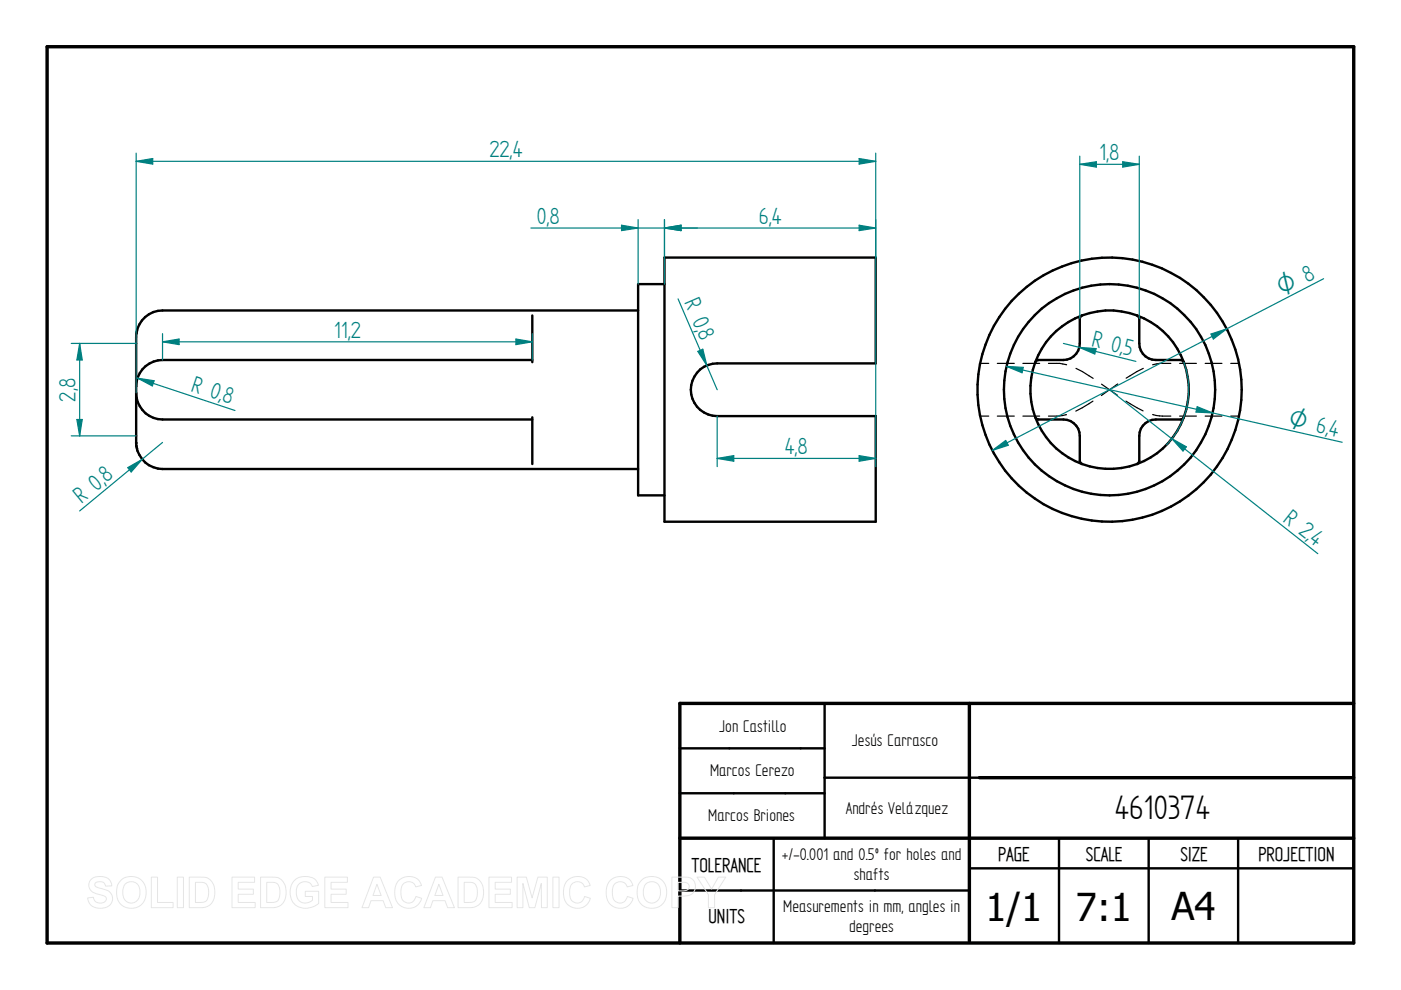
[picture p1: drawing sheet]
<svg xmlns="http://www.w3.org/2000/svg" width="297mm" height="210mm" viewBox="0 0 297 210" stroke-linecap="round" stroke-linejoin="round" font-family="sans-serif">
<path d="M10 9.9h277v190h-277zM205.5 149.1v50.5M287 149.1h-142.9v50.8M144.1 177.7h142.9M207.6 164.9h79.4" fill="none" stroke="#000" stroke-width=".72"/>
<g fill="none" stroke="#000" stroke-width=".51">
<path d="M140.9 54.6h44.8v22.4h-33.6a5.6 5.6 0 0 0-5.6 5.6 5.6 5.6 0 0 0 5.6 5.6h33.6v22.4h-44.8zM28.9 71.5v22.3M29.1 70.1l-.2 1.3M112.9 66.9v9.9M112.9 76.3h-78.4a5.6 5.6 0 0 0-5.6 5.6M135.3 65.8h-100.8a5.6 5.6 0 0 0-5.6 4.9M140.9 60.2h-5.6v44.8h5.6M219.5 76.8a17 17 0 0 0 0 11.7M229.4 66.9l-.3 .2-.2 .4v5.3a3.5 3.5 0 0 1-3.4 3.5h-5.3l-.5 .2-.2 .3M229.4 66.9a16.6 16.6 0 0 0-9.9 9.9M241.1 66.9l.3 .2 .2 .4v5.3a3.5 3.5 0 0 0 3.5 3.5h5.3l.3 .2 .3 .3M241.1 66.9a16.3 16.3 0 0 0-11.7 0"/>
<path d="M241.1 66.9a16.6 16.6 0 0 1 9.9 9.9M251 76.8a16.3 16.3 0 0 1 0 11.7M28.9 93.9v.6M28.9 83.3a5.7 5.7 0 0 0 5.6 5.6h78.4M28.9 94.5l.2 .7M28.9 94.5a5.6 5.6 0 0 0 5.6 4.9h100.8M112.9 88.5v9.9M219.5 88.5l.2 .3 .5 .1h5.3a3.5 3.5 0 0 1 3.4 3.5v5.3l.2 .4 .3 .3M219.5 88.5a16.6 16.6 0 0 0 9.9 9.9M241.1 98.4a17 17 0 0 1-11.7 0M251 88.5l-.3 .3-.3 .1h-5.3a3.5 3.5 0 0 0-3.5 3.5v5.3l-.2 .4-.3 .3M251 88.5a16.6 16.6 0 0 1-9.9 9.9"/>
<path d="M144.1 158.7h30.7M174.8 149.1v28.6M144.1 168.2h30.7M164 177.7v22.2M207.6 164.9h-32.8M224.5 177.7v22.2M243.5 177.7v22.2M262.5 177.7v22.2M144.1 188.8h61.4M205.5 184.1h81.5"/>
<circle cx="235.3" cy="82.6" r="28"/>
<circle cx="235.3" cy="82.6" r="22.4"/>
</g>
<g fill="none" stroke="#000" stroke-width=".25">
<path d="M28.9 71.5h.1M207.8 77h1.8M211.5 77h3.5M216.9 77h3.5M222.3 77a11.7 11.7 0 0 1 3.8 .3M228.1 78.1l3.7 2.1M242.4 78.1l-3.6 2.1M248.2 77a10.9 10.9 0 0 0-3.8 .3M250.1 77h3.6M255.5 77h3.6M260.9 77h1.8M28.9 93.8h.1"/>
<path d="M207.8 88.2h1.8M211.5 88.2h3.5M216.9 88.2h3.5M226.1 87.9h-.1a10.8 10.8 0 0 1-3.7 .3M231.7 85l-3.6 2.2M233.5 81.4l3.4 2.4M237 81.4l-3.5 2.5M238.7 85l3.7 2.1M244.4 87.9h.1a10.8 10.8 0 0 0 3.7 .3M250.1 88.2h3.6M255.5 88.2h3.6M260.9 88.2h1.8"/>
</g>
<g fill="#000">
<circle cx="28.9" cy="71.4" r=".25"/>
<circle cx="28.9" cy="93.8" r=".25"/>
<circle cx="28.9" cy="93.9" r=".25"/>
</g>
<path d="M280.6 59.1l-70.2 36.4M210.4 95.5l2.8-2.1 .6 1z" fill="none" stroke="#008080" stroke-width=".25"/>
<path d="M210.4 95.5l2.8-2.1 .6 1z" fill="#008080"/>
<path d="M256.7 70.8l3.4-1.1-2.8 2.2z" fill="none" stroke="#008080" stroke-width=".25"/>
<path d="M256.7 70.8l3.4-1.1-2.8 2.2z" fill="#008080"/>
<path d="M213.4 77.7l3.6 .2-.3 1.1zM213.4 77.7l71.2 16.1" fill="none" stroke="#008080" stroke-width=".25"/>
<path d="M213.4 77.7l3.6 .2-.3 1.1z" fill="#008080"/>
<path d="M253.8 86.2l3.3 1.3-3.5-.1z" fill="none" stroke="#008080" stroke-width=".25"/>
<path d="M253.8 86.2l3.3 1.3-3.5-.1z" fill="#008080"/>
<path d="M251 76.8a16.9 16.9 0 0 1-2.5 16.2M235.2 82.6l44.2 34.8M248.5 93l-1.2 1.3M248.5 93l3 1.7-.7 .9z" fill="none" stroke="#008080" stroke-width=".25"/>
<path d="M248.5 93l3 1.7-.7 .9z" fill="#008080"/>
<path d="M228.9 33.1v34.4M228.9 34.8l3.5-.5v1.1zM241.6 33.1v34.4" fill="none" stroke="#008080" stroke-width=".25"/>
<path d="M228.9 34.8l3.5-.5v1.1z" fill="#008080"/>
<path d="M238 34.3l3.6 .5-3.6 .6z" fill="none" stroke="#008080" stroke-width=".25"/>
<path d="M238 34.3l3.6 .5-3.6 .6z" fill="#008080"/>
<path d="M228.9 34.8h12.7M152.1 88.2v10.7M182.2 96.6l3.5 .6-3.5 .6zM185.7 88.2v10.7" fill="none" stroke="#008080" stroke-width=".25"/>
<path d="M182.2 96.6l3.5 .6-3.5 .6z" fill="#008080"/>
<path d="M152.1 97.2l3.5-.6v1.2z" fill="none" stroke="#008080" stroke-width=".25"/>
<path d="M152.1 97.2l3.5-.6v1.2z" fill="#008080"/>
<path d="M143.8 63.4l8.3 19.2M148 74.5l1-.5 .9 3.5zM152.1 97.2h33.6" fill="none" stroke="#008080" stroke-width=".25"/>
<path d="M148 74.5l1-.5 .9 3.5z" fill="#008080"/>
<path d="M27.1 99.1l3-1.7-2.3 2.7zM34.5 93.8l-17.6 14.5" fill="none" stroke="#008080" stroke-width=".25"/>
<path d="M27.1 99.1l3-1.7-2.3 2.7z" fill="#008080"/>
<path d="M15.1 72.8h13.8M16.9 72.8l.5 3.5h-1.1zM15.1 92.4h13.8" fill="none" stroke="#008080" stroke-width=".25"/>
<path d="M16.9 72.8l.5 3.5h-1.1z" fill="#008080"/>
<path d="M16.3 88.9h1.1l-.5 3.5z" fill="none" stroke="#008080" stroke-width=".25"/>
<path d="M16.3 88.9h1.1l-.5 3.5z" fill="#008080"/>
<path d="M16.9 72.8v19.6M29.2 80.2l20.6 6.8M29.2 80.2l3.5 .5-.4 1.1z" fill="none" stroke="#008080" stroke-width=".25"/>
<path d="M29.2 80.2l3.5 .5-.4 1.1z" fill="#008080"/>
<path d="M34.5 72.5l3.5-.6v1.2zM34.5 70.7v5.6M112.9 70.7v5.6" fill="none" stroke="#008080" stroke-width=".25"/>
<path d="M34.5 72.5l3.5-.6v1.2z" fill="#008080"/>
<path d="M109.4 71.9l3.5 .6-3.5 .6z" fill="none" stroke="#008080" stroke-width=".25"/>
<path d="M109.4 71.9l3.5 .6-3.5 .6z" fill="#008080"/>
<path d="M135.3 46.6v13.6M140.9 46.6v13.6M140.9 48.3l3.5-.5v1.1zM34.5 72.5h78.4" fill="none" stroke="#008080" stroke-width=".25"/>
<path d="M140.9 48.3l3.5-.5v1.1z" fill="#008080"/>
<path d="M131.8 47.8l3.5 .5-3.5 .6z" fill="none" stroke="#008080" stroke-width=".25"/>
<path d="M131.8 47.8l3.5 .5-3.5 .6z" fill="#008080"/>
<path d="M112.6 48.3h35.3M140.9 46.6v8M182.2 47.8l3.5 .5-3.5 .6zM185.7 46.6v8" fill="none" stroke="#008080" stroke-width=".25"/>
<path d="M182.2 47.8l3.5 .5-3.5 .6z" fill="#008080"/>
<path d="M140.9 48.3l3.5-.5v1.1z" fill="none" stroke="#008080" stroke-width=".25"/>
<path d="M140.9 48.3l3.5-.5v1.1z" fill="#008080"/>
<path d="M140.9 48.3h44.8M225.5 72.8l15.3 3.8M228.9 73.7l3.5 .2-.3 1.2z" fill="none" stroke="#008080" stroke-width=".25"/>
<path d="M228.9 73.7l3.5 .2-.3 1.2z" fill="#008080"/>
<path d="M28.9 34.2l3.5-.6v1.2zM28.9 32.5v50.8M185.7 32.5v55.7" fill="none" stroke="#008080" stroke-width=".25"/>
<path d="M28.9 34.2l3.5-.6v1.2z" fill="#008080"/>
<path d="M182.2 33.6l3.5 .6-3.5 .6z" fill="none" stroke="#008080" stroke-width=".25"/>
<path d="M182.2 33.6l3.5 .6-3.5 .6z" fill="#008080"/>
<path d="M28.9 34.2h156.8" fill="none" stroke="#008080" stroke-width=".25"/>
<g fill="none" stroke="#e6e6e6" stroke-width=".21">
<path d="M19.3 186.5a3.1 3.1 0 0 1 4 .2l.4 1.1-1.3 .1a1.28 1.28 0 0 0-1-1 1.28 1.28 0 0 0-1.3 .5v.4a5.6 5.6 0 0 0 2.5 .9 1.98 1.98 0 0 1 1.2 2.4 1.98 1.98 0 0 1-2.2 1.5 2.48 2.48 0 0 1-3-2.2l1.2-.2a1.44 1.44 0 0 0 1.3 1.3 1.44 1.44 0 0 0 1.5-.9 1.18 1.18 0 0 0-1.4-.9 2.36 2.36 0 0 1-2.4-2l.1-.7zM25.8 186.5a3.3 3.3 0 0 1 3.9-.1 3.3 3.3 0 0 1 1.2 3.8 3.2 3.2 0 0 1-3.8 2.3 3.2 3.2 0 0 1-2.4-3.8 3 3 0 0 1 1.1-2.2zM26.5 187.5a1.87 1.87 0 0 1 2.2-.4 1.87 1.87 0 0 1 1 2.1 1.87 1.87 0 0 1-1.8 2.3 1.87 1.87 0 0 1-1.9-2.3l.1-.8zM32.1 186h1.3v5.3h3.3v1.1h-4.6zM37.6 186h1.3v6.4h-1.3zM40.1 186h2.4a2.79 2.79 0 0 1 3 3.3 2.79 2.79 0 0 1-2.9 3.1h-2.5zM41.4 187.1a2.64 2.64 0 0 1 2.5 .5 3.3 3.3 0 0 1-.3 3.5l-.8 .2h-1.4zM49.2 186h4.8v1.1h-3.5v1.4h3.2v1.1h-3.2v1.7h3.6v1.1h-4.9zM55.2 186h2.4a2.79 2.79 0 0 1 3.1 3.3 2.79 2.79 0 0 1-3 3.1h-2.5zM56.6 187.1a2.64 2.64 0 0 1 2.4 .5 3.3 3.3 0 0 1-.3 3.5l-.8 .2h-1.3zM62.3 186.8a3.6 3.6 0 0 1 4.6-.2l.6 1.1-1.3 .3a1.8 1.8 0 0 0-2.2-1 1.8 1.8 0 0 0-1.2 2.1 2.01 2.01 0 0 0 1.1 2.2 2.01 2.01 0 0 0 2.3-.4v-.8h-1.5v-1.1h2.9v2.6a3.8 3.8 0 0 1-5.5-.3 4 4 0 0 1 .2-4.5zM68.9 186h4.8v1.1h-3.5v1.4h3.2v1.1h-3.2v1.7h3.6v1.1h-4.9z"/>
<path d="M79.2 186h1.4l2.6 6.4h-1.4l-.6-1.4h-2.5l-.6 1.4h-1.4zM79.9 187.5l.9 2.4h-1.7zM84.5 186.7a2.87 2.87 0 0 1 4.9 1l-1.3 .3a1.6 1.6 0 0 0-1.8-1 1.6 1.6 0 0 0-1.3 1.7 2.19 2.19 0 0 0 1.3 2.7 1.55 1.55 0 0 0 1.9-1.3l1.2 .4a2.93 2.93 0 0 1-3.4 2 2.93 2.93 0 0 1-2.3-3.3v-.6a3.2 3.2 0 0 1 .8-1.9zM92.3 186h1.4l2.6 6.4h-1.4l-.5-1.4h-2.6l-.5 1.4h-1.4zM93 187.5l.9 2.4h-1.7zM97.1 186h2.4a2.79 2.79 0 0 1 3 3.3 2.79 2.79 0 0 1-2.9 3.1h-2.5zM98.4 187.1a2.64 2.64 0 0 1 2.4 .5 3.3 3.3 0 0 1-.2 3.5l-.9 .2h-1.3zM103.7 186h4.8v1.1h-3.5v1.4h3.2v1.1h-3.2v1.7h3.6v1.1h-4.9zM109.6 186h2l1.2 4.4 1.2-4.4h2v6.4h-1.2v-5.1l-1.4 5.1h-1.2l-1.3-5.1v5.1h-1.3zM117.2 186h1.3v6.4h-1.3zM120.3 186.7a2.87 2.87 0 0 1 4.8 1l-1.2 .3a1.6 1.6 0 0 0-1.9-1 1.6 1.6 0 0 0-1.2 1.7 2.19 2.19 0 0 0 1.3 2.7 1.55 1.55 0 0 0 1.8-1.3l1.3 .4a2.93 2.93 0 0 1-3.5 2 2.93 2.93 0 0 1-2.2-3.3v-.6a3.2 3.2 0 0 1 .8-1.9zM129.3 186.7a2.87 2.87 0 0 1 4.9 1l-1.2 .3a1.6 1.6 0 0 0-1.9-1 1.6 1.6 0 0 0-1.3 1.7 2.19 2.19 0 0 0 1.3 2.7 1.55 1.55 0 0 0 1.9-1.3l1.2 .4a2.93 2.93 0 0 1-3.4 2 2.93 2.93 0 0 1-2.3-3.3l.1-.6a3.2 3.2 0 0 1 .7-1.9z"/>
<path d="M136.2 186.5a3.3 3.3 0 0 1 3.9-.1 3.3 3.3 0 0 1 1.1 3.8 3.2 3.2 0 0 1-3.7 2.3 3.2 3.2 0 0 1-2.4-3.8 3 3 0 0 1 1.1-2.2zM136.9 187.5a1.87 1.87 0 0 1 2.2-.4 1.87 1.87 0 0 1 .9 2.1 1.87 1.87 0 0 1-1.8 2.3 1.87 1.87 0 0 1-1.8-2.3l.1-.8zM142.4 186h2.1a2.5 2.5 0 0 1 2.7 1 2.08 2.08 0 0 1-.1 2.2 2.08 2.08 0 0 1-2.1 .8h-1.2v2.4h-1.4zM143.8 187.1h.6a1.28 1.28 0 0 1 1.7 .9 1.22 1.22 0 0 1-1.6 .9h-.7zM147.8 186h1.5l1.6 2.5 1.4-2.5h1.6l-2.4 3.7v2.7h-1.3v-2.7z"/>
</g>
<g font-size="8.1">
<text x="236.4" y="173.7">4610374</text>
<text x="208.9" y="195.3">1/1</text>
<text x="228.1" y="195.3">7:1</text>
<text x="248.4" y="195.1">A4</text>
</g>
<g font-size="5.6" fill="#008080">
<text x="103.8" y="33.3">22,4</text>
<text x="233.1" y="34">1,8</text>
<text x="113.8" y="47.5">0,8</text>
<text x="160.9" y="47.5">6,4</text>
<text x="145" y="64.1" transform="rotate(67 145 64.1)">R 0,</text>
<text x="70.9" y="71.6">11,2</text>
<text x="147.7" y="70.5" transform="rotate(67 147.7 70.5)">8</text>
<text x="231.3" y="73.4" transform="rotate(14 231.3 73.4)">R 0,</text>
<text x="238" y="75" transform="rotate(14 238 75)">5</text>
<text x="40.3" y="82.9" transform="rotate(18 40.3 82.9)">R 0,</text>
<text x="16" y="85.1" transform="rotate(-90 16 85.1)">2,8</text>
<text x="46.9" y="85.1" transform="rotate(18 46.9 85.1)">8</text>
<text x="281.6" y="92.2" transform="rotate(13 281.6 92.2)">4</text>
<text x="166.4" y="96.3">4,8</text>
<text x="17.3" y="106.9" transform="rotate(-39 17.3 106.9)">R 0,</text>
<text x="22.6" y="102.5" transform="rotate(-39 22.6 102.5)">8</text>
<text x="271.9" y="110.4" transform="rotate(38 271.9 110.4)">R 2,</text>
<text x="277.4" y="114.7" transform="rotate(38 277.4 114.7)">4</text>
</g>
<g font-size="5.4" fill="#008080">
<text x="271.8" y="62.7" transform="rotate(-27 271.8 62.7)">O 8</text>
<text x="273" y="90.3" transform="rotate(13 273 90.3)">O 6,</text>
</g>
<g font-size="4.8">
<text x="146.6" y="184.8">TOLERANCE</text>
<text x="211.6" y="182.5">PAGE</text>
<text x="230.2" y="182.5">SCALE</text>
<text x="250.3" y="182.5">SIZE</text>
<text x="266.8" y="182.5">PROJECTION</text>
<text x="150.2" y="195.8">UNITS</text>
</g>
<g font-size="4.1">
<text x="152.5" y="155.1">Jon Castillo</text>
<text x="180.6" y="158.2">Jesús Carrasco</text>
<text x="150.5" y="164.5">Marcos Cerezo</text>
<text x="179.3" y="172.6">Andrés Velázquez</text>
<text x="150.2" y="174.1">Marcos Briones</text>
<text x="165.8" y="182.4">+/-0.001 and 0.5º for holes and</text>
<text x="181" y="186.6">shafts</text>
<text x="166.1" y="193.5">Measurements in mm, angles in</text>
<text x="180" y="197.6">degrees</text>
</g>
</svg>
